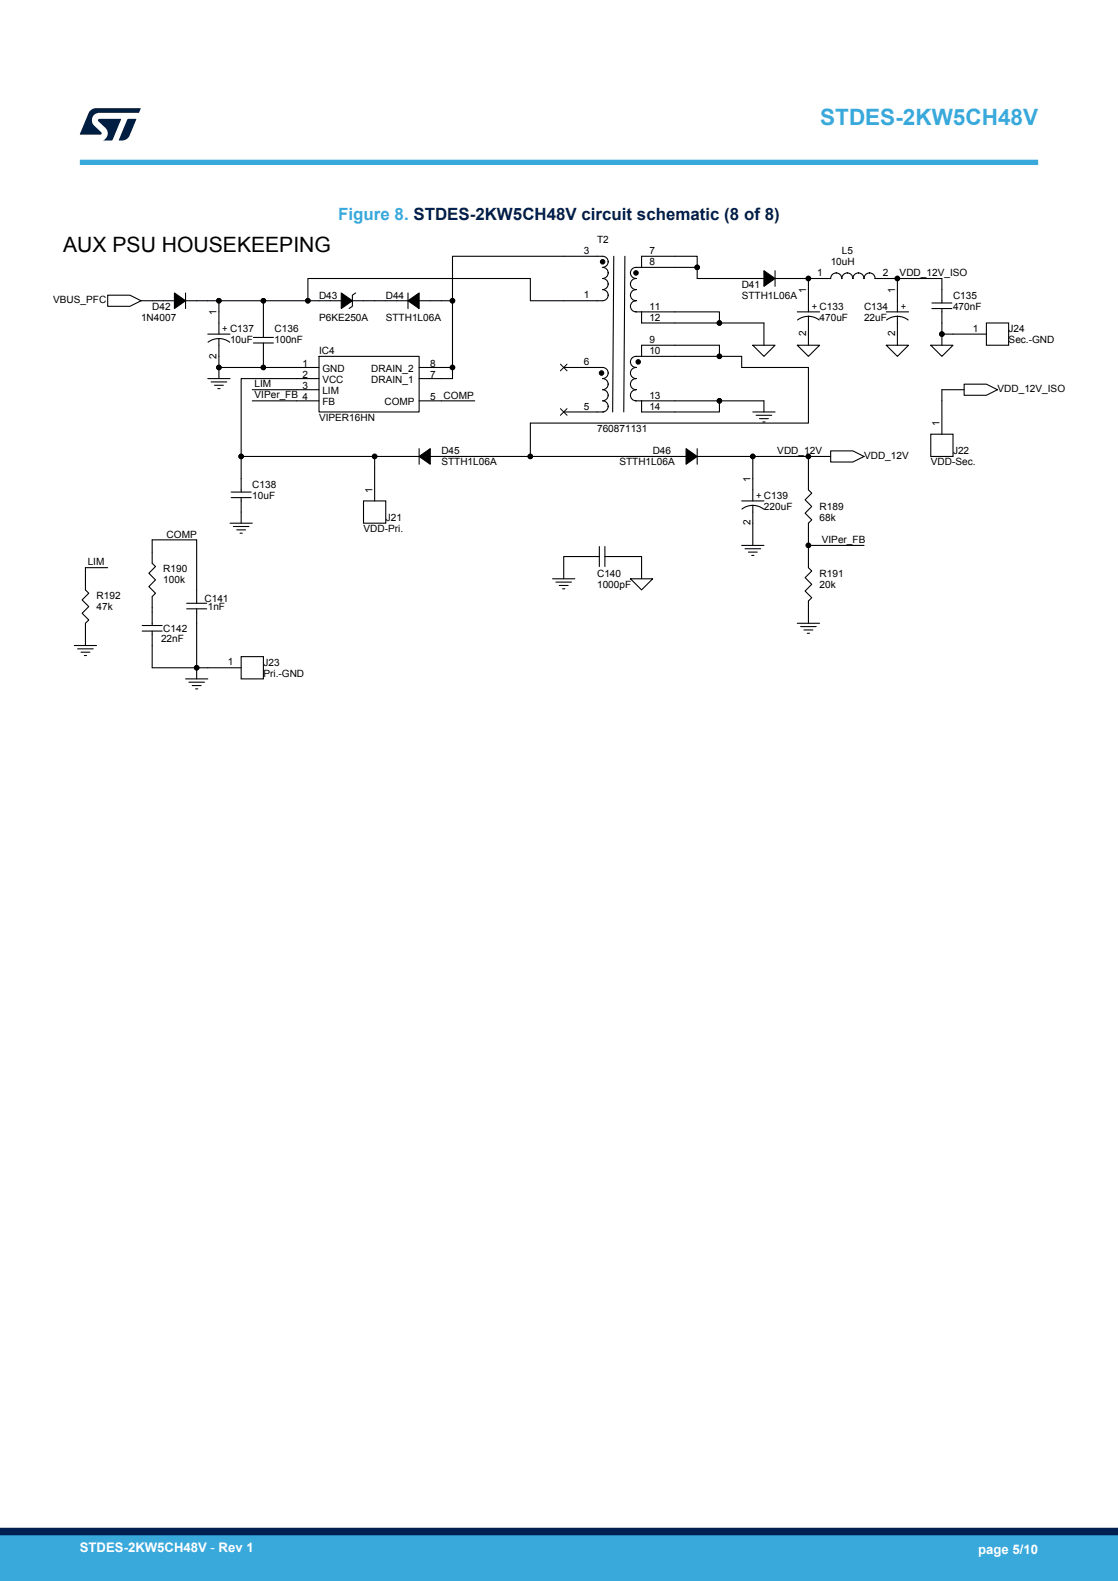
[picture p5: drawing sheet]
<svg xmlns="http://www.w3.org/2000/svg" width="210mm" height="297mm" viewBox="0 0 210 297" stroke-linecap="round" stroke-linejoin="round" font-family="sans-serif">
<g fill="none" stroke="#000" stroke-width=".2">
<path d="M20.2 55.5h4.2l2.1 1-2.1 1h-4.2zM26.5 56.5h6.3M32.8 55l2.1 1.5-2.1 1.5zM34.9 55v3M34.9 56.5h6.2M41.1 56.5h8.4M41.1 56.5v6.3M49.5 56.5h8.3M49.5 56.5v6.9M57.8 56.5h6.3M64.1 55l2.1 1.5-2.1 1.5zM66.2 56.5h10.4"/>
<path d="M66.8 55l-.6 .5v2l-.6 .5M76.6 56.5l2.1-1.5v3zM76.6 55v3M78.7 56.5h6.3M85 56.5v12.5M113.2 54.4a1.06 1.06 0 0 0 1-1 1.05 1.05 0 0 0-1-1.1 1.06 1.06 0 0 0 1-1 1.05 1.05 0 0 0-1-1.1 1.06 1.06 0 0 0 1-1 1.04 1.04 0 0 0-1-1.1h-28.2v8.4M113.2 54.4a1.04 1.04 0 0 1 1 1.1 1.07 1.07 0 0 1-1 1h-13.6v-4.2h-41.8v4.2M115.3 48.1l-.2 29.3M117.4 48.1l-.2 29.3M119.5 58.6h1M119.5 54.4a1.04 1.04 0 0 0-1.1 1.1 1.04 1.04 0 0 0 1.1 1 1.04 1.04 0 0 0-1.1 1.1v-.1a1.04 1.04 0 0 0 1.1 1.1M120.5 58.6v2.1h14.6"/>
<path d="M120.5 58.6h14.6v2.1M120.5 50.2h10.5M120.5 50.2h-1a1.04 1.04 0 0 0-1.1 1.1 1.04 1.04 0 0 0 1.1 1 1.04 1.04 0 0 0-1.1 1.1 1.04 1.04 0 0 0 1.1 1M131 50.2v-2.1h-4.2h-6.3v2.1M131 50.2v2.1h12.5M143.5 50.9l2.1 1.4-2.1 1.5zM145.6 50.9v2.9M145.6 52.3h6.3M149.8 58.6h4.1M151.9 59.4v5.5M151.9 52.3v6.3M151.9 52.3h4.1a1.04 1.04 0 0 1 1.1-1 1.04 1.04 0 0 1 1 1 1.04 1.04 0 0 1 1.1-1 1.04 1.04 0 0 1 1 1"/>
<path d="M164.4 52.3a1.04 1.04 0 0 0-1.1-1 1.04 1.04 0 0 0-1 1 1.04 1.04 0 0 0-1-1h-.1a1.04 1.04 0 0 0-1 1M164.4 52.3h4.2M166.5 58.6h4.2M168.6 59.4v5.5M168.6 52.3v6.3M168.6 52.3h8.3v4.6M175 58h3.8M175 56.9h3.8M176.9 58v4.8M39 71.1h4.2M39 62.8h4.2M39.1 64.3l1.1-.6 1-.1 1.2 .3 .8 .4"/>
<path d="M39.7 71.7h2.9M40.3 72.4h1.7M40.9 73h.4M41.1 69h8.4M41.1 63.6v5.4M41.1 69v2.1M47.4 73.2h12.5M47.4 75.3h12.5M47.6 63.4h3.8M47.6 64.4h3.8M49.5 64.4v4.6M49.5 69h10.4"/>
<path d="M59.9 66.9h18.8v10.5h-18.8zM59.9 69h.1M59.9 71.1h.1M59.9 73.2h.1M59.9 75.3h.1M59.9 77.4h.1M59.9 71.1h-14.6v14.6M78.7 69h.1M78.7 71.1h.1M78.7 73.2h.1M78.7 75.3h.1M78.7 77.4h.1"/>
<path d="M78.7 75.3h10.5M78.7 69h6.3M85 69v2.1h-6.3M105.9 69h7.3a1.04 1.04 0 0 1 1 1.1 1.06 1.06 0 0 1-1 1M105.9 77.4h7.5M113.2 71.1a1.04 1.04 0 0 1 1 1.1 1.06 1.06 0 0 1-1 1 1.05 1.05 0 0 1 1 1.1 1.06 1.06 0 0 1-1 1M113.2 75.3a1.04 1.04 0 0 1 1 1.1v-.1a1.06 1.06 0 0 1-1 1.1M119.5 75.3h1M119.5 71.1a1.04 1.04 0 0 0-1.1 1.1 1.04 1.04 0 0 0 1.1 1 1.04 1.04 0 0 0-1.1 1.1 1.04 1.04 0 0 0 1.1 1M120.5 75.3v2.1h14.6v-2.1M120.5 66.9v-2h14.6v2M120.5 66.9h14.6"/>
<path d="M120.5 75.3h14.6M120.5 66.9h-1a1.04 1.04 0 0 0-1.1 1.1 1.04 1.04 0 0 0 1.1 1 1.04 1.04 0 0 0-1.1 1.1 1.04 1.04 0 0 0 1.1 1M135.1 60.7h8.4v4.2M135.1 66.9h4.2v2.1h12.6v10.5h-52.3v6.2M135.1 75.3h8.4v2.1M141.4 64.9h4.2l-2.1 2zM141.4 77.4h4.2M142 78h3M142.7 78.6h1.6M143.3 79.3h.4M149.8 64.9h4.1l-2 2zM149.8 60.1l1.2-.6 .9-.1 1.2 .3 .8 .4"/>
<path d="M166.5 64.9h4.2l-2.1 2zM166.5 60.1l1.2-.6 .9-.1 1.2 .3 .8 .4M174.8 64.9h4.2l-2.1 2zM181.1 72.2h4.2l2.1 1-2.1 1.1h-4.2zM181.1 73.2h-4.2v8.4M185.3 60.7h4.2v4.2h-4.2zM185.3 62.8h-8.4v2.1M43.2 98.3h4.2M43.4 93.5h3.8M43.4 92.4h3.8M43.8 98.9h3M44.5 99.5h1.6"/>
<path d="M45.3 85.7h25.1M45.3 85.7v6.7M45.3 93.5v4.8M68.3 94.1h4.2v4.2h-4.2zM70.4 85.7h8.3M70.4 85.7v8.4M78.7 85.7l2.1-1.4v2.9zM78.7 84.3v2.9M80.8 85.7h18.8M99.6 85.7h29.3M128.9 84.3l2.1 1.4-2.1 1.5zM131 84.3v2.9"/>
<path d="M131 85.7h10.4M139.3 94.1h4.2M139.4 95.6l1.1-.5 .9-.2 1.3 .3 .7 .4M141.4 94.9v7.6M141.4 85.7v8.4M141.4 85.7h10.5M151.9 85.7h4.1M151.9 85.7v6.3l.6 .6-1.3 1.3 1.3 1.2-1.3 1.3 1.3 1.3-.6 .6v4.2M156 84.7h4.2l2.1 1-2.1 1.1h-4.2zM174.8 81.6h4.2v4.1h-4.2zM20.2 106.6h-4.2v4.2l.7 .6-1.3 1.3 1.3 1.3-1.3 1.2 1.3 1.3-.7 .6v4.2M26.7 118.6h3.8"/>
<path d="M26.7 117.5h3.8M28.6 118.6v6.8h8.3M35.1 114.4h3.7M35.1 113.3h3.7M36.9 113.3v-11.9h-8.3v4.4l.6 .6-1.2 1.3 1.2 1.2-1.2 1.3 1.2 1.2-.6 .7v5.4M36.9 114.4v11M45.1 100.2h.4M103.8 108.7h4.2M104.4 109.4h3M105.1 110h1.6M105.7 110.6h.4M112.6 104.6h-6.7v4.1"/>
<path d="M112.6 102.7v3.7M113.6 102.7v3.7M113.6 104.6h6.9v4.1M118.4 108.7h4.2l-2.1 2.1zM139.3 102.5h4.2M139.9 103.1h3M140.6 103.7h1.6M141.2 104.3h.4M149.8 117.1h4.1M150.4 117.7h2.9M151 118.3h1.7M151.6 119h.5"/>
<path d="M151.9 102.5h10.4M151.9 102.5v4.1l.6 .7-1.3 1.2 1.3 1.3-1.3 1.2 1.3 1.3-.6 .6v4.2M14 121.3h4.1M14.6 121.9h2.9M15.2 122.5h1.7M15.8 123.1h.5M34.9 127.5h4.1M35.5 128.2h2.9M36.1 128.8h1.7M36.7 129.4h.5M36.9 125.4v2.1M36.9 125.4h8.4"/>
<path d="M45.3 123.4h4.2v4.1h-4.2z"/>
<circle cx="41.1" cy="56.5" r=".42"/>
<circle cx="49.5" cy="56.5" r=".42"/>
<circle cx="57.8" cy="56.5" r=".42"/>
<circle cx="85" cy="56.5" r=".42"/>
<circle cx="113.2" cy="49.2" r=".42"/>
<circle cx="119.5" cy="51.3" r=".42"/>
<circle cx="131" cy="50.2" r=".42"/>
<circle cx="151.8" cy="52.3" r=".42"/>
<circle cx="168.6" cy="52.3" r=".42"/>
<circle cx="41.1" cy="69" r=".42"/>
<circle cx="49.5" cy="69" r=".42"/>
<circle cx="85" cy="69" r=".42"/>
<circle cx="113" cy="70.1" r=".42"/>
<circle cx="119.9" cy="68" r=".42"/>
<circle cx="135.1" cy="66.9" r=".42"/>
<circle cx="135.1" cy="60.7" r=".42"/>
<circle cx="135.1" cy="75.3" r=".42"/>
<circle cx="176.9" cy="62.8" r=".42"/>
<circle cx="45.3" cy="85.7" r=".42"/>
<circle cx="70.4" cy="85.7" r=".42"/>
<circle cx="99.6" cy="85.7" r=".42"/>
<circle cx="141.4" cy="85.7" r=".42"/>
<circle cx="151.8" cy="85.7" r=".42"/>
<circle cx="151.8" cy="102.5" r=".42"/>
<circle cx="36.9" cy="125.4" r=".42"/>
</g>
<g fill="#000">
<path d="M32.8 55l2.1 1.5-2.1 1.5z" fill-rule="evenodd"/>
<path d="M64.1 55l2.1 1.5-2.1 1.5z" fill-rule="evenodd"/>
<path d="M76.6 56.5l2.1-1.5v3z" fill-rule="evenodd"/>
<path d="M143.5 50.9l2.1 1.4-2.1 1.5z" fill-rule="evenodd"/>
<path d="M78.7 85.7l2.1-1.4v2.9z" fill-rule="evenodd"/>
<path d="M128.9 84.3l2.1 1.4-2.1 1.5z" fill-rule="evenodd"/>
<circle cx="41.1" cy="56.5" r=".42"/>
<circle cx="49.5" cy="56.5" r=".42"/>
<circle cx="57.8" cy="56.5" r=".42"/>
<circle cx="85" cy="56.5" r=".42"/>
<circle cx="113.2" cy="49.2" r=".42"/>
<circle cx="119.5" cy="51.3" r=".42"/>
<circle cx="131" cy="50.2" r=".42"/>
<circle cx="151.8" cy="52.3" r=".42"/>
<circle cx="168.6" cy="52.3" r=".42"/>
<circle cx="41.1" cy="69" r=".42"/>
<circle cx="49.5" cy="69" r=".42"/>
<circle cx="85" cy="69" r=".42"/>
<circle cx="113" cy="70.1" r=".42"/>
<circle cx="119.9" cy="68" r=".42"/>
<circle cx="135.1" cy="66.9" r=".42"/>
<circle cx="135.1" cy="60.7" r=".42"/>
<circle cx="135.1" cy="75.3" r=".42"/>
<circle cx="176.9" cy="62.8" r=".42"/>
<circle cx="45.3" cy="85.7" r=".42"/>
<circle cx="70.4" cy="85.7" r=".42"/>
<circle cx="99.6" cy="85.7" r=".42"/>
<circle cx="141.4" cy="85.7" r=".42"/>
<circle cx="151.8" cy="85.7" r=".42"/>
<circle cx="151.8" cy="102.5" r=".42"/>
<circle cx="36.9" cy="125.4" r=".42"/>
</g>
<path d="M105.3 76.8l1.2 1.2M105.3 68.4l1.2 1.3M106.5 76.8l-1.2 1.2M106.5 68.4l-1.2 1.3" fill="none" stroke="#000" stroke-width=".19"/>
<path d="M15 30.5h180" fill="none" stroke="#39a9dc" stroke-width="1"/>
<g fill="#001e41">
<path d="M17.1 20.7l.9-.4 8.4 .1-.3 .8h-7.4a1.4 1.4 0 0 0-1.3 .8 1.4 1.4 0 0 0 .2 1.5l1.4 1.3v.4l-4 .1 1.6-4.1z"/>
<path d="M24 22.4h1.6l-1.3 3.1a1.54 1.54 0 0 1-1.4 .9l-.6-.1z"/>
<path d="M18.5 22.4h4.2l-1.6 4h-1.7a1.48 1.48 0 0 0 .4-2.4l-1.3-1.2-.1-.2z"/>
</g>
<g fill="#39a9dc">
<path d="M0 288.4h210v8.6h-210z" fill-rule="evenodd"/>
<path d="M-.1 288.4h210.2v4.4h-210.2z" fill-rule="evenodd"/>
</g>
<path d="M0 287.7h210" fill="none" stroke="#002052" stroke-width="1.4"/>
<text font-size="4.2" fill="#39a9dc" x="154.1" y="23.5">STDES-2KW5CH48V</text>
<text font-size="4" x="11.9" y="47.3">AUX PSU HOUSEKEEPING</text>
<text font-size="3.2" fill="#39a9dc" x="63.5" y="41.3">Figure 8. STDES-2KW5CH48V circuit schematic (8 of 8)</text>
<g font-size="2.5" fill="#fff">
<text x="15" y="291.6">STDES-2KW5CH48V - Rev 1</text>
<text x="183.7" y="291.9">page 5/10</text>
</g>
<g font-size="1.9">
<text x="109.6" y="47.7">3</text>
<text x="112.2" y="45.7">T2</text>
<text x="122" y="47.7">7</text>
<text x="158.1" y="47.7">L5</text>
<text x="122" y="49.8">8</text>
<text x="153.5" y="51.9">1</text>
<text x="156" y="49.8">10uH</text>
<text x="165.9" y="51.9">2</text>
<text x="169" y="51.9">VDD_12V_ISO</text>
<text x="10" y="56.9">VBUS_PFC</text>
<text x="28.6" y="58.2">D42</text>
<text x="40.7" y="59.2" transform="rotate(-90 40.7 59.2)">1</text>
<text x="59.9" y="56.1">D43</text>
<text x="72.5" y="56.1">D44</text>
<text x="109.6" y="56.1">1</text>
<text x="122" y="58.2">11</text>
<text x="139.3" y="54">D41</text>
<text x="139.3" y="56.1">STTH1L06A</text>
<text x="151.4" y="55" transform="rotate(-90 151.4 55)">1</text>
<text x="152.5" y="58.3">+ C133</text>
<text x="162.3" y="58.2">C134</text>
<text x="168.1" y="55" transform="rotate(-90 168.1 55)">1</text>
<text x="169.2" y="58.3">+</text>
<text x="179" y="56.1">C135</text>
<text x="179" y="58.2">470nF</text>
<text x="26.5" y="60.3">1N4007</text>
<text x="41.7" y="62.5">+ C137</text>
<text x="43.2" y="64.5">10uF</text>
<text x="51.6" y="62.4">C136</text>
<text x="51.6" y="64.5">100nF</text>
<text x="59.9" y="60.3">P6KE250A</text>
<text x="72.5" y="60.3">STTH1L06A</text>
<text x="122" y="60.2">12</text>
<text x="122" y="64.4">9</text>
<text x="151.4" y="63.2" transform="rotate(-90 151.4 63.2)">2</text>
<text x="153.9" y="60.3">470uF</text>
<text x="162.3" y="60.3">22uF</text>
<text x="168.1" y="63.2" transform="rotate(-90 168.1 63.2)">2</text>
<text x="182.8" y="62.3">1</text>
<text x="189.5" y="62.4">J24</text>
<text x="189.5" y="64.5">Sec.-GND</text>
<text x="40.7" y="67.4" transform="rotate(-90 40.7 67.4)">2</text>
<text x="56.8" y="68.9">1</text>
<text x="56.8" y="70.9">2</text>
<text x="59.9" y="66.6">IC4</text>
<text x="60.5" y="69.9">GND</text>
<text x="60.5" y="72">VCC</text>
<text x="69.7" y="72">DRAIN_1</text>
<text x="69.7" y="69.9">DRAIN_2</text>
<text x="80.8" y="68.9">8</text>
<text x="80.8" y="70.9">7</text>
<text x="109.6" y="68.6">6</text>
<text x="122" y="66.5">10</text>
<text x="47.8" y="72.8">LIM</text>
<text x="47.8" y="74.8">VIPer_FB 4</text>
<text x="56.8" y="73">3</text>
<text x="60.5" y="74.1">LIM</text>
<text x="60.5" y="76.2">FB</text>
<text x="72.2" y="76.2">COMP</text>
<text x="80.8" y="75.1">5</text>
<text x="83.3" y="74.9">COMP</text>
<text x="109.6" y="77">5</text>
<text x="122" y="77">14</text>
<text x="122" y="74.9">13</text>
<text x="187.4" y="73.7">VDD_12V_ISO</text>
<text x="59.9" y="79.1">VIPER16HN</text>
<text x="112.2" y="81.2">760871131</text>
<text x="176.5" y="80.1" transform="rotate(-90 176.5 80.1)">1</text>
<text x="82.9" y="85.4">D45</text>
<text x="82.9" y="87.4">STTH1L06A</text>
<text x="116.3" y="87.4">STTH1L06A</text>
<text x="122.6" y="85.4">D46</text>
<text x="146" y="85.3">VDD_12V</text>
<text x="162.3" y="86.2">VDD_12V</text>
<text x="174.8" y="87.4">VDD-Sec.</text>
<text x="179" y="85.4">J22</text>
<text x="47.4" y="91.6">C138</text>
<text x="47.4" y="93.7">10uF</text>
<text x="69.9" y="92.6" transform="rotate(-90 69.9 92.6)">1</text>
<text x="141" y="90.5" transform="rotate(-90 141 90.5)">1</text>
<text x="142" y="93.8">+ C139</text>
<text x="143.5" y="95.8">220uF</text>
<text x="153.9" y="95.8">R189</text>
<text x="31.3" y="101">COMP</text>
<text x="68.3" y="100">VDD-Pri.</text>
<text x="72.5" y="97.9">J21</text>
<text x="141" y="98.7" transform="rotate(-90 141 98.7)">2</text>
<text x="153.9" y="97.9">68k</text>
<text x="16.5" y="106.2">LIM</text>
<text x="30.7" y="107.5">R190</text>
<text x="154.4" y="102">VIPer_FB</text>
<text x="18.1" y="112.5">R192</text>
<text x="30.7" y="109.6">100k</text>
<text x="38.4" y="113.1">C141</text>
<text x="112.2" y="108.3">C140</text>
<text x="112.2" y="110.4">1000pF</text>
<text x="153.9" y="110.4">20k</text>
<text x="153.9" y="108.3">R191</text>
<text x="18.1" y="114.6">47k</text>
<text x="30.7" y="118.8">C142</text>
<text x="39" y="114.6">1nF</text>
<text x="30.3" y="120.7">22nF</text>
<text x="42.8" y="125">1</text>
<text x="49.5" y="125.1">J23</text>
<text x="49.5" y="127.1">Pri.-GND</text>
</g>
</svg>
